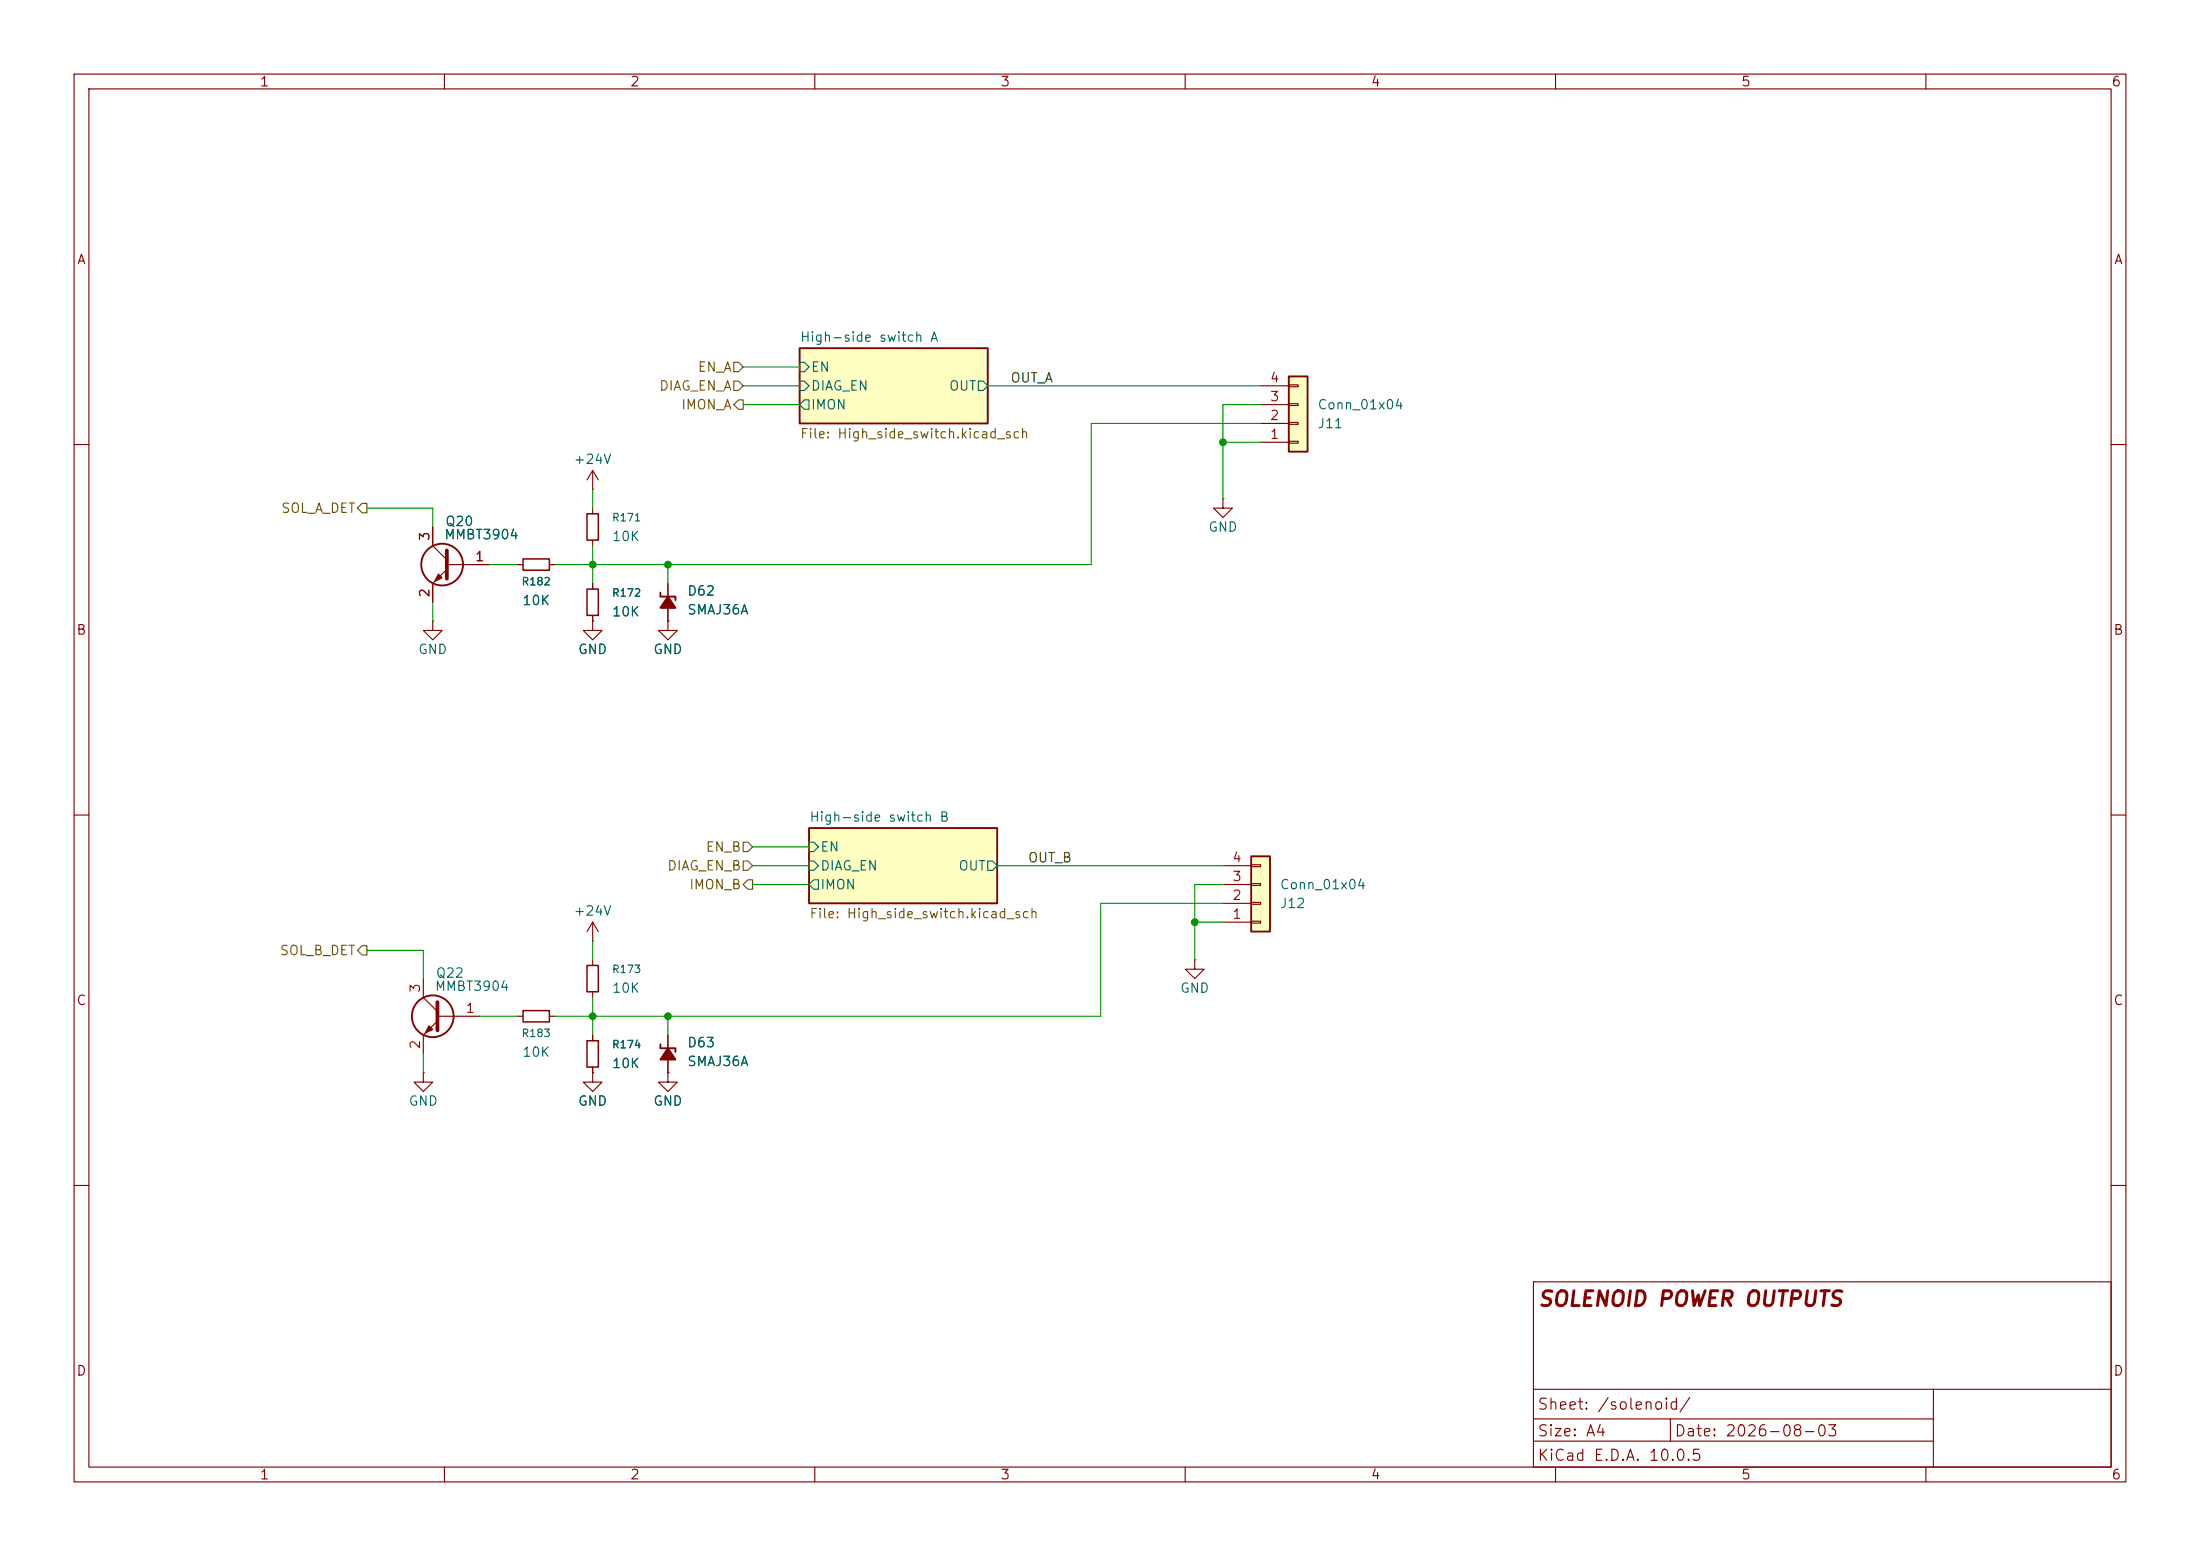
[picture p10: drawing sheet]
<svg xmlns="http://www.w3.org/2000/svg" width="297mm" height="210mm" viewBox="0 0 297 210" stroke-linecap="round" stroke-linejoin="round" font-family="sans-serif">
<g fill="none" stroke="#840000" stroke-width=".15">
<path d="M10 10h277v190h-277zM12 12h273v186h-273zM60 10v2M110 10v2M160 10v2M210 10v2M260 10v2M10 60h2M58.4 71.1v2.6l1.9 1.9M60.3 76.2h5.7M60.3 76.8l-1.9 1.9v2.6M285 60h2"/>
<path d="M10 110h2M285 110h2M10 160h2M207 173h78v25h-78zM285 160h2M60 198v2M110 198v2M160 198v2M207 194.5h54M207 191.5h54M207 187.5h78M210 198v2"/>
<path d="M225.5 191.5v3M260 198v2M261 187.5v10.5"/>
</g>
<g fill="#ffffc2" stroke="#ffffc2" stroke-width=".14">
<path d="M107.9 47h25.4v10.2h-25.4z"/>
<path d="M109.2 111.8h25.4v10.1h-25.4z"/>
</g>
<g fill="none" stroke="#840000" stroke-width=".25">
<path d="M107.9 47h25.4v10.2h-25.4zM109.2 111.8h25.4v10.1h-25.4z"/>
<circle cx="59.7" cy="76.2" r="2.82"/>
</g>
<path d="M107.9 51.4h.7l.6 .7-.6 .6h-.7zM107.9 48.9h.7l.6 .6-.6 .7h-.7zM108.6 54h.6v1.2h-.6l-.7-.6zM132.1 51.4h.6l.6 .7-.6 .6h-.6zM109.2 116.2h.7l.6 .6-.6 .7h-.7zM109.2 113.7h.7l.6 .6-.6 .6h-.7zM109.9 118.7h.6v1.3h-.6l-.7-.6zM133.3 116.2h.7l.6 .6-.6 .7h-.7z" fill="none" stroke="#006464" stroke-width=".15"/>
<path d="M60.3 74.3v3.8" fill="none" stroke="#840000" stroke-width=".51"/>
<path d="M59.2 77.5l.5 .5-1 .5z" fill="#840000" stroke="#840000" stroke-width=".15"/>
<path d="M174 50.8h2.5v10.2h-2.5z" fill="#ffffc2"/>
<g fill="none" stroke="#840000" stroke-width=".25">
<path d="M174 50.8h2.5v10.2h-2.5zM89.2 80v.5M89.2 80.5h2v.5M89.2 141.5h2v.5M89.2 140.9v.6"/>
<circle cx="58.4" cy="137.2" r="2.82"/>
</g>
<g fill="none" stroke="#840000" stroke-width=".15">
<path d="M170.2 59.7h3.8M170.2 57.2h3.8M170.2 54.6h3.8M170.2 52.1h3.8M174 59.6h1.3v.2h-1.3zM174 57h1.3v.3h-1.3zM174 54.5h1.3v.2h-1.3zM174 51.9h1.3v.3h-1.3zM69.8 76.2h.8M74.2 76.2h.7M80 66h.1M80 63.5v2.5"/>
<path d="M80 68.6v.7M80 72.9v.8M80 78.7v.8M80 63.5l-.8 1.3M80 63.5l.8 1.3M90.2 78.7v5.1M165.1 67.3v1.3h1.3l-1.3 1.3-1.3-1.3h1.3M165.1 67.3h.1M58.4 83.8v1.3h1.3l-1.3 1.3-1.3-1.3h1.3M58.4 83.8h.1M80 83.8v1.3h1.3l-1.3 1.3-1.3-1.3h1.3M80 83.8h.1"/>
<path d="M80 83.1v.7M90.2 83.8v1.3h1.2l-1.2 1.3-1.3-1.3h1.3M90.2 83.8h.1M57.1 132.1v2.5l2 1.9M59.1 137.2h5.7M59.1 137.8l-2 1.9v2.5M69.8 137.2h.8M74.2 137.2h.7M80 127h.1M80 124.5v2.5M80 129.5v.8M80 133.9v.7"/>
<path d="M80 124.5l-.8 1.2M80 124.5l.8 1.2M90.2 139.7v5.1M161.3 129.5v1.3h1.3l-1.3 1.3-1.3-1.3h1.3M161.3 129.5h.1M57.1 144.8v1.3h1.3l-1.3 1.2-1.2-1.2h1.2M57.1 144.8h.1M80 144.8v1.3h1.3l-1.3 1.2-1.3-1.2h1.3M80 144.8h.1"/>
</g>
<path d="M70.6 75.4h3.6v1.6h-3.6zM79.2 69.3h1.6v3.6h-1.6zM79.2 79.5h1.6v3.6h-1.6zM70.6 136.4h3.6v1.5h-3.6zM79.2 130.3h1.6v3.6h-1.6z" fill="none" stroke="#840000" stroke-width=".2"/>
<path d="M59.1 135.3v3.8" fill="none" stroke="#840000" stroke-width=".51"/>
<path d="M57.9 138.4l.5 .5-1 .5z" fill="#840000" stroke="#840000" stroke-width=".15"/>
<g fill="#840000" stroke="#840000" stroke-width=".25">
<path d="M90.2 80.5l1 1.5h-2z"/>
<path d="M90.2 141.5l1 1.5h-2z"/>
</g>
<path d="M168.9 115.6h2.5v10.1h-2.5z" fill="#ffffc2"/>
<path d="M168.9 115.6h2.5v10.1h-2.5z" fill="none" stroke="#840000" stroke-width=".25"/>
<g fill="none" stroke="#840000" stroke-width=".15">
<path d="M58.4 71.1v2.6M58.4 78.7v2.6M63.5 76.2h2.5M69.8 76.2h.8M74.2 76.2h.7M80 78.7v.8M90.2 78.7v1.8M80 83.8h.1M80 83.1v.7M90.2 83.8h.1M90.2 82v1.8M165.1 119.4h3.8"/>
<path d="M165.1 116.8h3.8M168.9 119.3h1.3v.2h-1.3zM168.9 116.7h1.3v.3h-1.3zM80 139.7v.8M90.2 139.7v1.8M165.1 124.5h3.8M165.1 121.9h3.8M168.9 124.3h1.3v.3h-1.3zM168.9 121.8h1.3v.2h-1.3zM80 144.8h.1M80 144v.8M90.2 144.8v1.3h1.2l-1.2 1.2-1.3-1.2h1.3"/>
<path d="M90.2 144.8h.1M90.2 143v1.8"/>
</g>
<path d="M79.2 140.5h1.6v3.5h-1.6z" fill="none" stroke="#840000" stroke-width=".2"/>
<path d="M99.1 48.9h.6l.6 .6-.6 .7h-.6zM99.1 51.4h.6l.6 .7-.6 .6h-.6zM99.7 54h.6v1.2h-.6l-.6-.6zM48.9 67.9h.6v1.3h-.6l-.6-.6zM100.3 113.7h.7l.6 .6-.6 .6h-.7zM100.3 116.2h.7l.6 .6-.6 .7h-.7zM101 118.7h.6v1.3h-.6l-.7-.6zM48.9 127.6h.6v1.3h-.6l-.6-.6z" fill="none" stroke="#725600" stroke-width=".15"/>
<g fill="none" stroke="#009600" stroke-width=".15">
<path d="M100.3 54.6h7.6M100.3 49.5h7.6M100.3 52.1h7.6M133.3 52.1h36.9M165.1 59.7h5.1M170.2 57.2h-22.9v19h-72.4M170.2 54.6h-5.1v12.7M49.5 68.6h8.9v2.5M66 76.2h3.8M80 66v2.6M80 73.7v5M90.2 76.2v2.5"/>
<path d="M58.4 81.3v2.5M101.6 119.4h7.6M101.6 114.3h7.6M101.6 116.8h7.6M134.6 116.8h30.5M165.1 119.4h-3.8v10.1M49.5 128.3h7.6v3.8M64.8 137.2h5M80 127v2.5M80 134.6v5.1M90.2 137.2v2.5M161.3 124.5h3.8"/>
<path d="M165.1 121.9h-16.5v15.3h-73.7M57.1 142.2v2.6"/>
</g>
<g fill="#009600" stroke="#009600" stroke-width=".14">
<circle cx="80" cy="137.2" r=".46"/>
<circle cx="90.2" cy="137.2" r=".46"/>
<circle cx="80" cy="76.2" r=".46"/>
<circle cx="161.3" cy="124.5" r=".46"/>
<circle cx="90.2" cy="76.2" r=".46"/>
<circle cx="165.1" cy="59.7" r=".46"/>
</g>
<text font-size="2" fill="#840000" x="207.5" y="176.8">SOLENOID POWER OUTPUTS</text>
<g font-size="1.5" fill="#840000">
<text x="207.5" y="190.6">Sheet: /solenoid/</text>
<text x="207.5" y="197.5">KiCad E.D.A. 10.0.5</text>
<text x="207.5" y="194.2">Size: A4</text>
<text x="226" y="194.2">Date: 2026-08-03</text>
</g>
<g font-size="1.3" fill="#840000">
<text x="35" y="12">1</text>
<text x="85" y="12">2</text>
<text x="135" y="12">3</text>
<text x="185" y="12">4</text>
<text x="235" y="12">5</text>
<text x="285" y="12">6</text>
<text x="10.3" y="36">A</text>
<text x="285.3" y="36">A</text>
<text x="10.2" y="86">B</text>
<text x="285.2" y="86">B</text>
<text x="10.2" y="136">C</text>
<text x="285.2" y="136">C</text>
<text x="10.2" y="186">D</text>
<text x="285.2" y="186">D</text>
<text x="35" y="200">1</text>
<text x="85" y="200">2</text>
<text x="135" y="200">3</text>
<text x="185" y="200">4</text>
<text x="235" y="200">5</text>
<text x="285" y="200">6</text>
</g>
<g font-size="1.3" fill="#006464">
<text x="107.9" y="46.4">High-side switch A</text>
<text x="109.4" y="53">DIAG_EN</text>
<text x="109.4" y="50.5">EN</text>
<text x="128" y="53">OUT</text>
<text x="109.4" y="55.6">IMON</text>
<text x="177.8" y="58.1">J11</text>
<text x="177.8" y="55.6">Conn_01x04</text>
<text x="77.3" y="62.9">+24V</text>
<text x="60" y="71.3">Q20</text>
<text x="59.9" y="73.1">MMBT3904</text>
<text x="82.5" y="73.4">10K</text>
<text x="163" y="72.1">GND</text>
<text x="70.4" y="82">10K</text>
<text x="82.5" y="83.5">10K</text>
<text x="92.7" y="80.7">D62</text>
<text x="92.7" y="83.2">SMAJ36A</text>
<text x="56.4" y="88.6">GND</text>
<text x="77.9" y="88.6">GND</text>
<text x="88.1" y="88.6">GND</text>
<text x="109.2" y="111.2">High-side switch B</text>
<text x="110.7" y="117.8">DIAG_EN</text>
<text x="110.7" y="115.3">EN</text>
<text x="129.3" y="117.8">OUT</text>
<text x="77.3" y="123.9">+24V</text>
<text x="110.7" y="120.3">IMON</text>
<text x="172.7" y="122.9">J12</text>
<text x="172.7" y="120.3">Conn_01x04</text>
<text x="58.6" y="134.1">MMBT3904</text>
<text x="58.8" y="132.3">Q22</text>
<text x="82.5" y="134.3">10K</text>
<text x="159.2" y="134.3">GND</text>
<text x="70.4" y="142.9">10K</text>
<text x="92.7" y="141.7">D63</text>
<text x="55.1" y="149.6">GND</text>
<text x="77.9" y="149.6">GND</text>
<text x="82.5" y="144.5">10K</text>
<text x="88.1" y="149.6">GND</text>
<text x="92.7" y="144.2">SMAJ36A</text>
</g>
<g font-size="1.3" fill="#725600">
<text x="88.9" y="53">DIAG_EN_A</text>
<text x="94.1" y="50.5">EN_A</text>
<text x="91.9" y="55.6">IMON_A</text>
<text x="107.9" y="59.5">File: High_side_switch.kicad_sch</text>
<text x="37.9" y="69.5">SOL_A_DET</text>
<text x="90" y="117.8">DIAG_EN_B</text>
<text x="95.2" y="115.3">EN_B</text>
<text x="93" y="120.3">IMON_B</text>
<text x="109.2" y="124.3">File: High_side_switch.kicad_sch</text>
<text x="37.7" y="129.2">SOL_B_DET</text>
</g>
<g font-size="1.3" fill="#0f0f0f">
<text x="136.3" y="51.9">OUT_A</text>
<text x="138.7" y="116.7">OUT_B</text>
</g>
<g font-size="1.3" fill="#a90000">
<text x="171.4" y="51.9">4</text>
<text x="171.4" y="59.6">1</text>
<text x="171.4" y="57">2</text>
<text x="171.4" y="54.5">3</text>
<text x="58.3" y="73.1" transform="rotate(-90 58.3 73.1)">3</text>
<text x="64" y="76.1">1</text>
<text x="58.3" y="80.7" transform="rotate(-90 58.3 80.7)">2</text>
<text x="166.3" y="119.2">3</text>
<text x="166.3" y="116.7">4</text>
<text x="166.3" y="124.3">1</text>
<text x="166.3" y="121.8">2</text>
<text x="57" y="134.1" transform="rotate(-90 57 134.1)">3</text>
<text x="62.8" y="137">1</text>
<text x="57" y="141.7" transform="rotate(-90 57 141.7)">2</text>
</g>
<g font-size="1" fill="#006464">
<text x="82.5" y="70.6">R171</text>
<text x="70.3" y="79.3">R182</text>
<text x="82.5" y="80.8">R172</text>
<text x="82.5" y="131.6">R173</text>
<text x="70.3" y="140.2">R183</text>
<text x="82.5" y="141.7">R174</text>
</g>
</svg>
